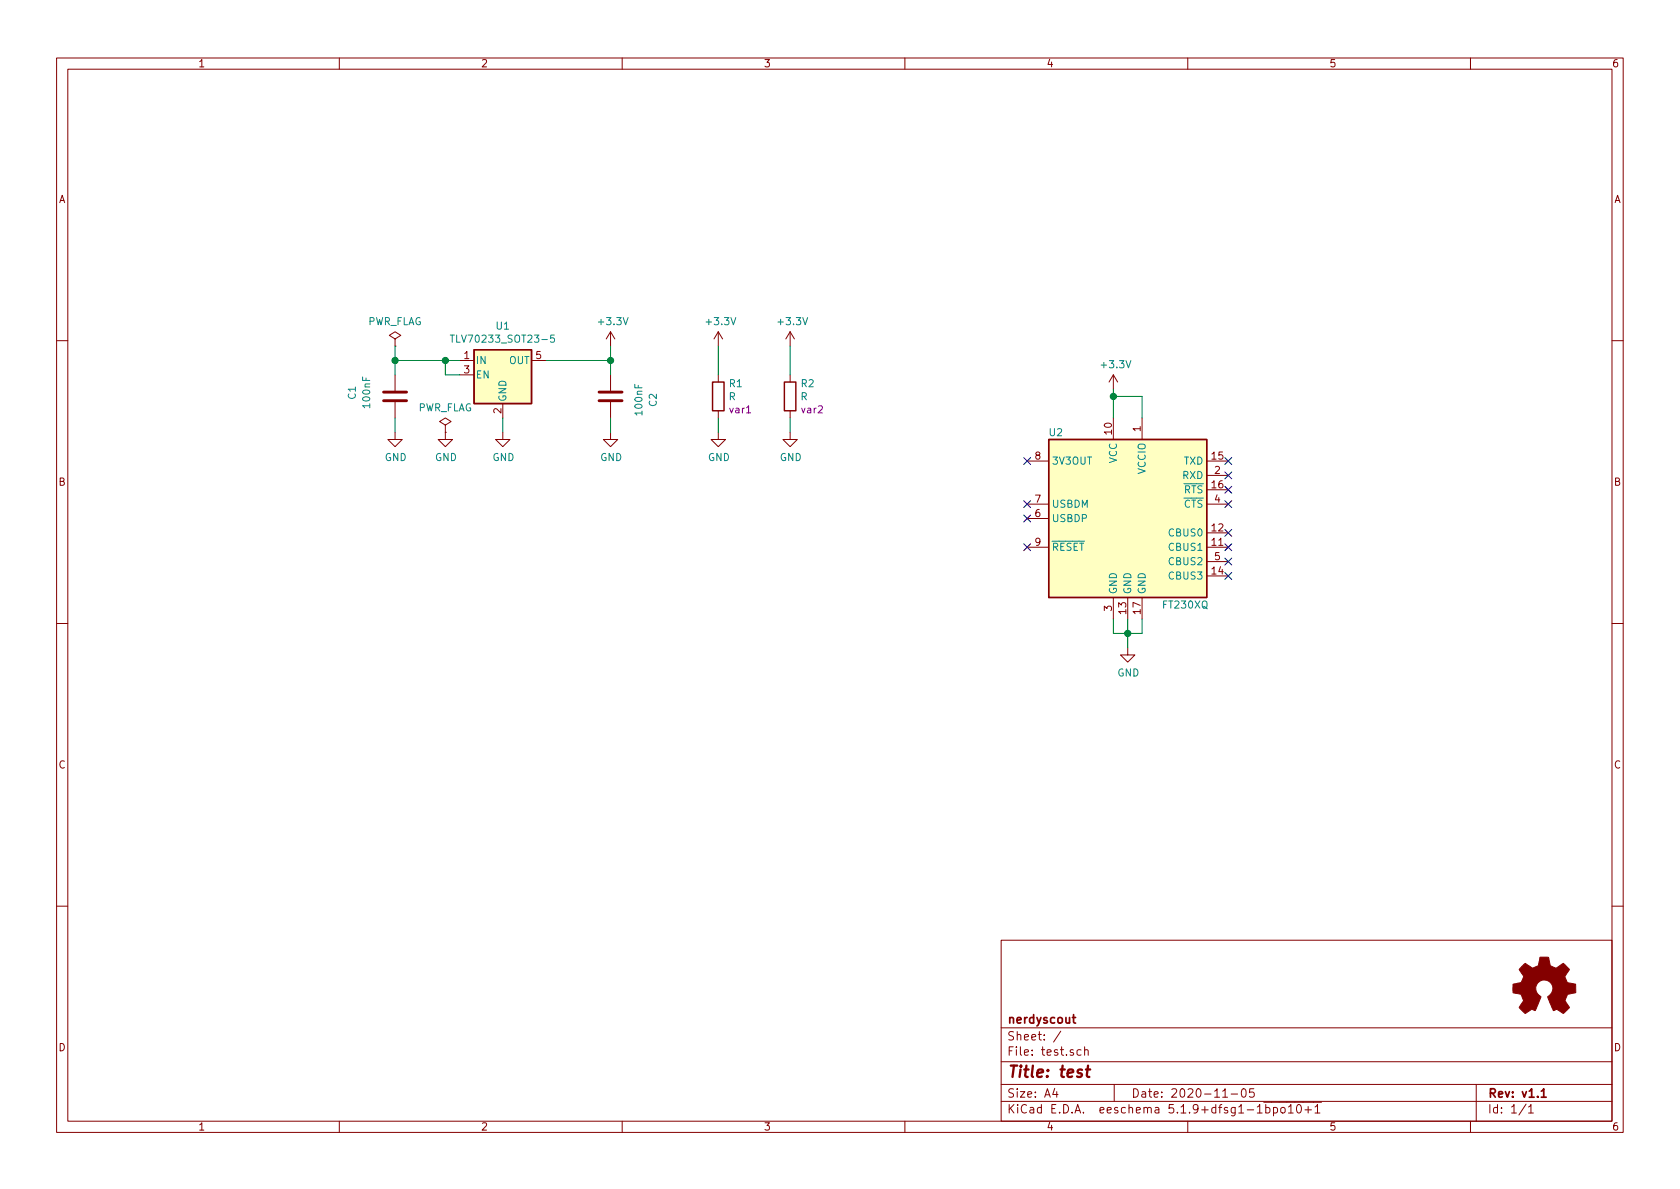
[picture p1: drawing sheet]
EESchema Schematic File Version 4
EELAYER 30 0
EELAYER END
$Descr A4 11693 8268
encoding utf-8
Sheet 1 1
Title "test"
Date "2020-11-05"
Rev "v1.1"
Comp "nerdyscout"
Comment1 ""
Comment2 ""
Comment3 ""
Comment4 ""
$EndDescr
$Comp
L Device:C C1
U 1 1
P 2750 2750
F 0 "C1" V 2450 2775 50  0000 C CNN
F 1 "100nF" V 2550 2775 50  0000 C CNN
F 2 "Capacitor_SMD:C_1206_3216Metric" H 2788 2600 50  0001 C CNN
F 3 "~" H 2750 2750 50  0001 C CNN
F 4 "CL10B104JB8NNND" H 2750 2750 50  0001 C CNN "MPN"
	1    2750 2750
	1    0    0    -1  
$EndComp
$Comp
L Graphic:Logo_Open_Hardware_Small LOGO1
U 1 1
P 10750 6875
F 0 "LOGO1" H 10750 7150 50  0001 C CNN
F 1 "Logo_Open_Hardware_Small" H 10750 6650 50  0001 C CNN
F 2 "Symbol:KiCad-Logo2_5mm_SilkScreen" H 10750 6875 50  0001 C CNN
F 3 "~" H 10750 6875 50  0001 C CNN
F 4 "-" H 10750 6875 50  0001 C CNN "MPN"
	1    10750 6875
	1    0    0    -1  
$EndComp
$Comp
L Regulator_Linear:TLV70233_SOT23-5 U1
U 1 1
P 3500 2600
F 0 "U1" H 3500 2942 50  0000 C CNN
F 1 "TLV70233_SOT23-5" H 3500 2851 50  0000 C CNN
F 2 "Package_TO_SOT_SMD:SOT-23-5" H 3500 2925 50  0001 C CIN
F 3 "http://www.ti.com/lit/ds/symlink/tlv702.pdf" H 3500 2650 50  0001 C CNN
F 4 "TLV70233PDBVT" H 3500 2600 50  0001 C CNN "MPN"
	1    3500 2600
	1    0    0    -1  
$EndComp
$Comp
L Device:C C2
U 1 1
P 4250 2750
F 0 "C2" V 3950 2775 50  0000 C CNN
F 1 "100nF" V 4050 2775 50  0000 C CNN
F 2 "Capacitor_SMD:C_1206_3216Metric" H 4288 2600 50  0001 C CNN
F 3 "~" H 4250 2750 50  0001 C CNN
F 4 "CL10B104JB8NNND" H 4250 2750 50  0001 C CNN "MPN"
	1    4250 2750
	-1   0    0    1   
$EndComp
Wire Wire Line
	2750 2600 2750 2500
Wire Wire Line
	2750 2500 3100 2500
Wire Wire Line
	3200 2600 3100 2600
Wire Wire Line
	3100 2600 3100 2500
Connection ~ 3100 2500
Wire Wire Line
	3100 2500 3200 2500
Wire Wire Line
	3800 2500 4250 2500
Wire Wire Line
	4250 2500 4250 2600
$Comp
L power:GND #PWR0101
U 1 1
P 2750 3000
F 0 "#PWR0101" H 2750 2750 50  0001 C CNN
F 1 "GND" H 2755 2827 50  0000 C CNN
F 2 "" H 2750 3000 50  0001 C CNN
F 3 "" H 2750 3000 50  0001 C CNN
	1    2750 3000
	1    0    0    -1  
$EndComp
$Comp
L power:GND #PWR0102
U 1 1
P 3500 3000
F 0 "#PWR0102" H 3500 2750 50  0001 C CNN
F 1 "GND" H 3505 2827 50  0000 C CNN
F 2 "" H 3500 3000 50  0001 C CNN
F 3 "" H 3500 3000 50  0001 C CNN
	1    3500 3000
	1    0    0    -1  
$EndComp
$Comp
L power:GND #PWR0103
U 1 1
P 4250 3000
F 0 "#PWR0103" H 4250 2750 50  0001 C CNN
F 1 "GND" H 4255 2827 50  0000 C CNN
F 2 "" H 4250 3000 50  0001 C CNN
F 3 "" H 4250 3000 50  0001 C CNN
	1    4250 3000
	1    0    0    -1  
$EndComp
Wire Wire Line
	4250 3000 4250 2900
Wire Wire Line
	3500 3000 3500 2900
Wire Wire Line
	2750 3000 2750 2900
$Comp
L power:PWR_FLAG #FLG0101
U 1 1
P 2750 2400
F 0 "#FLG0101" H 2750 2475 50  0001 C CNN
F 1 "PWR_FLAG" H 2750 2573 50  0000 C CNN
F 2 "" H 2750 2400 50  0001 C CNN
F 3 "~" H 2750 2400 50  0001 C CNN
	1    2750 2400
	1    0    0    -1  
$EndComp
Wire Wire Line
	2750 2400 2750 2500
Connection ~ 2750 2500
$Comp
L power:PWR_FLAG #FLG0102
U 1 1
P 3100 3000
F 0 "#FLG0102" H 3100 3075 50  0001 C CNN
F 1 "PWR_FLAG" H 3100 3173 50  0000 C CNN
F 2 "" H 3100 3000 50  0001 C CNN
F 3 "~" H 3100 3000 50  0001 C CNN
	1    3100 3000
	1    0    0    -1  
$EndComp
$Comp
L power:GND #PWR0104
U 1 1
P 3100 3000
F 0 "#PWR0104" H 3100 2750 50  0001 C CNN
F 1 "GND" H 3105 2827 50  0000 C CNN
F 2 "" H 3100 3000 50  0001 C CNN
F 3 "" H 3100 3000 50  0001 C CNN
	1    3100 3000
	1    0    0    -1  
$EndComp
$Comp
L power:+3.3V #PWR0105
U 1 1
P 4250 2400
F 0 "#PWR0105" H 4250 2250 50  0001 C CNN
F 1 "+3.3V" H 4265 2573 50  0000 C CNN
F 2 "" H 4250 2400 50  0001 C CNN
F 3 "" H 4250 2400 50  0001 C CNN
	1    4250 2400
	1    0    0    -1  
$EndComp
Wire Wire Line
	4250 2400 4250 2500
Connection ~ 4250 2500
$Comp
L Interface_USB:FT230XQ U2
U 1 1
P 7850 3600
F 0 "U2" H 7350 4200 50  0000 C CNN
F 1 "FT230XQ" H 8250 3000 50  0000 C CNN
F 2 "Package_DFN_QFN:QFN-16-1EP_4x4mm_P0.65mm_EP2.1x2.1mm" H 9200 3000 50  0001 C CNN
F 3 "https://www.ftdichip.com/Support/Documents/DataSheets/ICs/DS_FT230X.pdf" H 7850 3600 50  0001 C CNN
F 4 "FT230XQ-R" H 7850 3600 50  0001 C CNN "MPN"
	1    7850 3600
	1    0    0    -1  
$EndComp
$Comp
L power:GND #PWR0106
U 1 1
P 7850 4500
F 0 "#PWR0106" H 7850 4250 50  0001 C CNN
F 1 "GND" H 7855 4327 50  0000 C CNN
F 2 "" H 7850 4500 50  0001 C CNN
F 3 "" H 7850 4500 50  0001 C CNN
	1    7850 4500
	1    0    0    -1  
$EndComp
Wire Wire Line
	7850 4500 7850 4400
Wire Wire Line
	7950 4300 7950 4400
Wire Wire Line
	7950 4400 7850 4400
Connection ~ 7850 4400
Wire Wire Line
	7850 4400 7850 4300
Wire Wire Line
	7850 4400 7750 4400
Wire Wire Line
	7750 4400 7750 4300
$Comp
L power:+3.3V #PWR0107
U 1 1
P 7750 2700
F 0 "#PWR0107" H 7750 2550 50  0001 C CNN
F 1 "+3.3V" H 7765 2873 50  0000 C CNN
F 2 "" H 7750 2700 50  0001 C CNN
F 3 "" H 7750 2700 50  0001 C CNN
	1    7750 2700
	1    0    0    -1  
$EndComp
Wire Wire Line
	7750 2700 7750 2750
Wire Wire Line
	7750 2750 7950 2750
Wire Wire Line
	7950 2750 7950 2900
Connection ~ 7750 2750
Wire Wire Line
	7750 2750 7750 2900
NoConn ~ 8550 4000
NoConn ~ 8550 3900
NoConn ~ 8550 3800
NoConn ~ 8550 3700
NoConn ~ 8550 3500
NoConn ~ 8550 3400
NoConn ~ 8550 3300
NoConn ~ 8550 3200
NoConn ~ 7150 3200
NoConn ~ 7150 3500
NoConn ~ 7150 3600
NoConn ~ 7150 3800
$Comp
L Device:R R1
U 1 1
P 5000 2750
F 0 "R1" H 5070 2841 50  0000 L CNN
F 1 "R" H 5070 2750 50  0000 L CNN
F 2 "Resistor_SMD:R_0805_2012Metric" V 4930 2750 50  0001 C CNN
F 3 "~" H 5000 2750 50  0001 C CNN
F 4 "var1" H 5070 2659 50  0000 L CNN "VARIANT"
	1    5000 2750
	1    0    0    -1  
$EndComp
$Comp
L Device:R R2
U 1 1
P 5500 2750
F 0 "R2" H 5570 2841 50  0000 L CNN
F 1 "R" H 5570 2750 50  0000 L CNN
F 2 "Resistor_SMD:R_0805_2012Metric" V 5430 2750 50  0001 C CNN
F 3 "~" H 5500 2750 50  0001 C CNN
F 4 "1" H 5500 2750 50  0001 C CNN "MPN"
F 5 "var2" H 5570 2659 50  0000 L CNN "VARIANT"
	1    5500 2750
	1    0    0    -1  
$EndComp
$Comp
L power:+3.3V #PWR0108
U 1 1
P 5000 2400
F 0 "#PWR0108" H 5000 2250 50  0001 C CNN
F 1 "+3.3V" H 5015 2573 50  0000 C CNN
F 2 "" H 5000 2400 50  0001 C CNN
F 3 "" H 5000 2400 50  0001 C CNN
	1    5000 2400
	1    0    0    -1  
$EndComp
$Comp
L power:+3.3V #PWR0109
U 1 1
P 5500 2400
F 0 "#PWR0109" H 5500 2250 50  0001 C CNN
F 1 "+3.3V" H 5515 2573 50  0000 C CNN
F 2 "" H 5500 2400 50  0001 C CNN
F 3 "" H 5500 2400 50  0001 C CNN
	1    5500 2400
	1    0    0    -1  
$EndComp
$Comp
L power:GND #PWR0110
U 1 1
P 5000 3000
F 0 "#PWR0110" H 5000 2750 50  0001 C CNN
F 1 "GND" H 5005 2827 50  0000 C CNN
F 2 "" H 5000 3000 50  0001 C CNN
F 3 "" H 5000 3000 50  0001 C CNN
	1    5000 3000
	1    0    0    -1  
$EndComp
$Comp
L power:GND #PWR0111
U 1 1
P 5500 3000
F 0 "#PWR0111" H 5500 2750 50  0001 C CNN
F 1 "GND" H 5505 2827 50  0000 C CNN
F 2 "" H 5500 3000 50  0001 C CNN
F 3 "" H 5500 3000 50  0001 C CNN
	1    5500 3000
	1    0    0    -1  
$EndComp
Wire Wire Line
	5000 3000 5000 2900
Wire Wire Line
	5500 3000 5500 2900
Wire Wire Line
	5500 2600 5500 2400
Wire Wire Line
	5000 2600 5000 2400
$EndSCHEMATC
